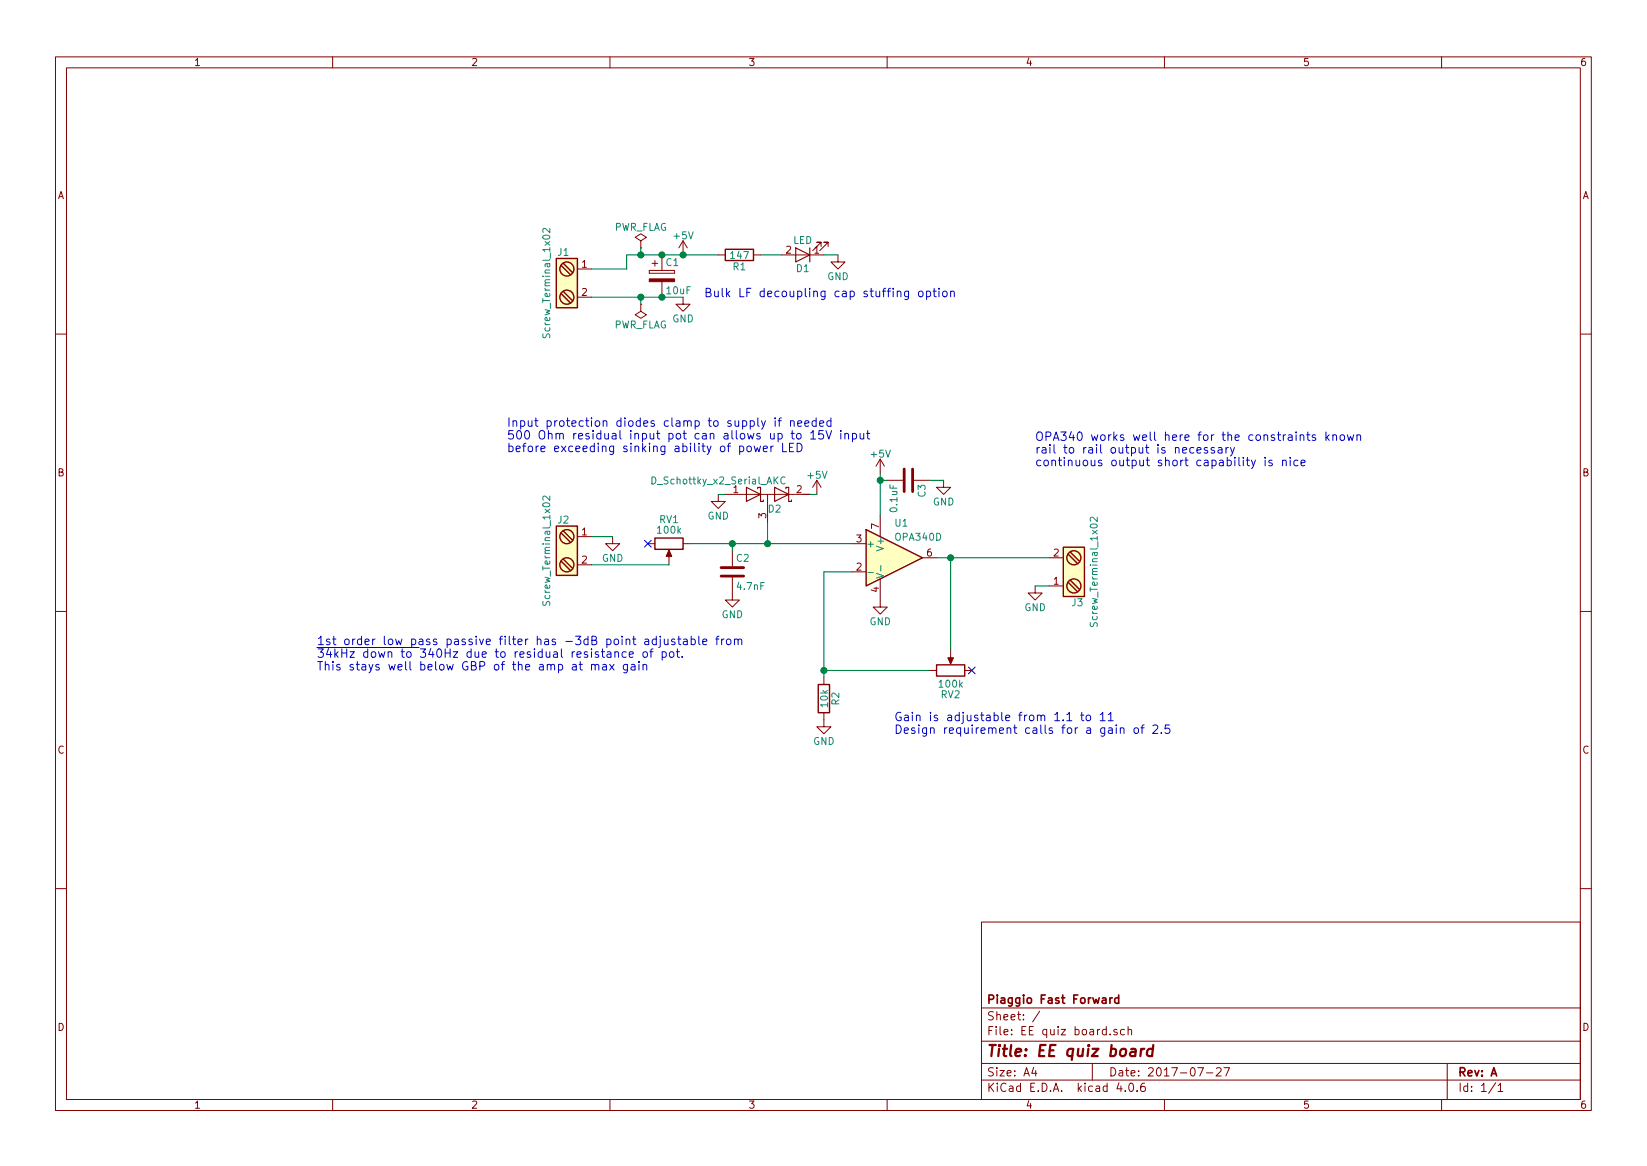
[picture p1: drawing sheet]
EESchema Schematic File Version 2
LIBS:power
LIBS:device
LIBS:transistors
LIBS:conn
LIBS:linear
LIBS:regul
LIBS:74xx
LIBS:cmos4000
LIBS:adc-dac
LIBS:memory
LIBS:xilinx
LIBS:microcontrollers
LIBS:dsp
LIBS:microchip
LIBS:analog_switches
LIBS:motorola
LIBS:texas
LIBS:intel
LIBS:audio
LIBS:interface
LIBS:digital-audio
LIBS:philips
LIBS:display
LIBS:cypress
LIBS:siliconi
LIBS:opto
LIBS:atmel
LIBS:contrib
LIBS:valves
EELAYER 25 0
EELAYER END
$Descr A4 11693 8268
encoding utf-8
Sheet 1 1
Title "EE quiz board"
Date "2017-07-27"
Rev "A"
Comp "Piaggio Fast Forward"
Comment1 ""
Comment2 ""
Comment3 ""
Comment4 ""
$EndDescr
$Comp
L Screw_Terminal_1x02 J3
U 1 1
P 7650 4050
F 0 "J3" H 7650 4300 50  0000 C TNN
F 1 "Screw_Terminal_1x02" V 7500 4050 50  0000 C TNN
F 2 "Connectors_Terminal_Blocks:TerminalBlock_Pheonix_MKDS1.5-2pol" H 7650 3825 50  0001 C CNN
F 3 "https://media.digikey.com/PDF/Data%20Sheets/Phoenix%20Contact%20PDFs/1868733.pdf" H 7625 4050 50  0001 C CNN
F 4 "Phoenix Contact" H 7650 4050 60  0001 C CNN "MFG"
F 5 "1868733" H 7650 4050 60  0001 C CNN "MFG PN"
F 6 "CONN TERM BLOCK 2POS 5.08" H 7650 4050 60  0001 C CNN "Description"
	1    7650 4050
	-1   0    0    1   
$EndComp
$Comp
L POT RV1
U 1 1
P 4750 3850
F 0 "RV1" V 4575 3850 50  0000 C CNN
F 1 "100k" V 4650 3850 50  0000 C CNN
F 2 "Potentiometers:Potentiometer_Bourns_PTV09A-1_Horizontal" H 4750 3850 50  0001 C CNN
F 3 "http://www.bourns.com/docs/Product-Datasheets/PTV09.pdf" H 4750 3850 50  0001 C CNN
F 4 "Bourns" V 4750 3850 60  0001 C CNN "MFG"
F 5 "PTV09A-4025F-B104" V 4750 3850 60  0001 C CNN "MFG PN"
F 6 "POT 100K OHM 1/20W CARBON LINEAR" V 4750 3850 60  0001 C CNN "Description"
	1    4750 3850
	0    1    1    0   
$EndComp
$Comp
L R R2
U 1 1
P 5850 4950
F 0 "R2" V 5930 4950 50  0000 C CNN
F 1 "10k" V 5850 4950 50  0000 C CNN
F 2 "Resistors_SMD:R_0603_HandSoldering" V 5780 4950 50  0001 C CNN
F 3 "https://industrial.panasonic.com/cdbs/www-data/pdf/RDO0000/AOA0000C331.pdf" H 5850 4950 50  0001 C CNN
F 4 "Panasonic Electronic Components" V 5850 4950 60  0001 C CNN "MFG"
F 5 "ERJ-PA3F1002V" V 5850 4950 60  0001 C CNN "MFG PN"
F 6 "RES SMD 10K OHM 1% 1/4W 0603" V 5850 4950 60  0001 C CNN "Description"
	1    5850 4950
	1    0    0    -1  
$EndComp
$Comp
L C C3
U 1 1
P 6450 3400
F 0 "C3" H 6475 3500 50  0000 L CNN
F 1 "0.1uF" H 6475 3300 50  0000 L CNN
F 2 "Capacitors_SMD:C_0603_HandSoldering" H 6488 3250 50  0001 C CNN
F 3 "http://www.kemet.com/Lists/ProductCatalog/Attachments/53/KEM_C1002_X7R_SMD.pdf" H 6450 3400 50  0001 C CNN
F 4 "KEMET" H 6450 3400 60  0001 C CNN "MFG"
F 5 "C0603C104K4RACTU" H 6450 3400 60  0001 C CNN "MFG PN"
F 6 "CAP CER 0.1UF 16V X7R 0603" H 6450 3400 60  0001 C CNN "Description"
	1    6450 3400
	0    1    1    0   
$EndComp
$Comp
L C C2
U 1 1
P 5200 4050
F 0 "C2" H 5225 4150 50  0000 L CNN
F 1 "4.7nF" H 5225 3950 50  0000 L CNN
F 2 "Capacitors_SMD:C_0603_HandSoldering" H 5238 3900 50  0001 C CNN
F 3 "http://www.kemet.com/Lists/ProductCatalog/Attachments/53/KEM_C1002_X7R_SMD.pdf" H 5200 4050 50  0001 C CNN
F 4 "KEMET" H 5200 4050 60  0001 C CNN "MFG"
F 5 "C0603C472K4RACTU" H 5200 4050 60  0001 C CNN "MFG PN"
F 6 "CAP CER 4700PF 16V X7R 0603" H 5200 4050 60  0001 C CNN "Description"
	1    5200 4050
	1    0    0    -1  
$EndComp
$Comp
L CP C1
U 1 1
P 4700 1950
F 0 "C1" H 4725 2050 50  0000 L CNN
F 1 "10uF" H 4725 1850 50  0000 L CNN
F 2 "Capacitors_Tantalum_SMD:CP_Tantalum_Case-A_EIA-3216-18_Hand" H 4738 1800 50  0001 C CNN
F 3 "http://www.kemet.com/Lists/ProductCatalog/Attachments/256/KEM_T2008_T494.pdf" H 4700 1950 50  0001 C CNN
F 4 "KEMET" H 4700 1950 60  0001 C CNN "MFG"
F 5 "T494A106K016AT" H 4700 1950 60  0001 C CNN "MFG PN"
F 6 "CAP TANT 10UF 16V 10% 1206" H 4700 1950 60  0001 C CNN "Description"
	1    4700 1950
	1    0    0    -1  
$EndComp
$Comp
L OPA340D U1
U 1 1
P 6350 3950
F 0 "U1" H 6350 4200 50  0000 L CNN
F 1 "OPA340D" H 6350 4100 50  0000 L CNN
F 2 "Housings_SOIC:SOIC-8_3.9x4.9mm_Pitch1.27mm" H 6350 3800 50  0001 L CNN
F 3 "http://www.ti.com/lit/ds/symlink/opa2340.pdf" H 6500 4100 50  0001 C CNN
F 4 "TI" H 6350 3950 60  0001 C CNN "MFG"
F 5 "OPA340UA/2K5" H 6350 3950 60  0001 C CNN "MFG PN"
F 6 "IC OP AMP GP 5.5MHZ RRIO 8SOIC" H 6350 3950 60  0001 C CNN "Description"
	1    6350 3950
	1    0    0    -1  
$EndComp
Wire Wire Line
	6650 3950 7450 3950
Connection ~ 6750 3950
Wire Wire Line
	5850 4750 6600 4750
Wire Wire Line
	5850 4050 5850 4800
Wire Wire Line
	5850 4050 6050 4050
Connection ~ 5850 4750
Wire Wire Line
	5200 3900 5200 3850
Connection ~ 5200 3850
Wire Wire Line
	4200 4000 4750 4000
Wire Wire Line
	4200 2100 4850 2100
Wire Wire Line
	4200 1900 4450 1900
Wire Wire Line
	4450 1900 4450 1800
Wire Wire Line
	4450 1800 5100 1800
$Comp
L +5V #PWR01
U 1 1
P 4850 1800
F 0 "#PWR01" H 4850 1650 50  0001 C CNN
F 1 "+5V" H 4850 1940 50  0000 C CNN
F 2 "" H 4850 1800 50  0001 C CNN
F 3 "" H 4850 1800 50  0001 C CNN
	1    4850 1800
	1    0    0    -1  
$EndComp
$Comp
L GND #PWR02
U 1 1
P 4850 2100
F 0 "#PWR02" H 4850 1850 50  0001 C CNN
F 1 "GND" H 4850 1950 50  0000 C CNN
F 2 "" H 4850 2100 50  0001 C CNN
F 3 "" H 4850 2100 50  0001 C CNN
	1    4850 2100
	1    0    0    -1  
$EndComp
Connection ~ 4700 1800
Connection ~ 4700 2100
$Comp
L GND #PWR03
U 1 1
P 5850 5100
F 0 "#PWR03" H 5850 4850 50  0001 C CNN
F 1 "GND" H 5850 4950 50  0000 C CNN
F 2 "" H 5850 5100 50  0001 C CNN
F 3 "" H 5850 5100 50  0001 C CNN
	1    5850 5100
	1    0    0    -1  
$EndComp
$Comp
L GND #PWR04
U 1 1
P 4350 3800
F 0 "#PWR04" H 4350 3550 50  0001 C CNN
F 1 "GND" H 4350 3650 50  0000 C CNN
F 2 "" H 4350 3800 50  0001 C CNN
F 3 "" H 4350 3800 50  0001 C CNN
	1    4350 3800
	1    0    0    -1  
$EndComp
$Comp
L GND #PWR05
U 1 1
P 5200 4200
F 0 "#PWR05" H 5200 3950 50  0001 C CNN
F 1 "GND" H 5200 4050 50  0000 C CNN
F 2 "" H 5200 4200 50  0001 C CNN
F 3 "" H 5200 4200 50  0001 C CNN
	1    5200 4200
	1    0    0    -1  
$EndComp
$Comp
L GND #PWR06
U 1 1
P 7350 4150
F 0 "#PWR06" H 7350 3900 50  0001 C CNN
F 1 "GND" H 7350 4000 50  0000 C CNN
F 2 "" H 7350 4150 50  0001 C CNN
F 3 "" H 7350 4150 50  0001 C CNN
	1    7350 4150
	1    0    0    -1  
$EndComp
$Comp
L GND #PWR07
U 1 1
P 6250 4250
F 0 "#PWR07" H 6250 4000 50  0001 C CNN
F 1 "GND" H 6250 4100 50  0000 C CNN
F 2 "" H 6250 4250 50  0001 C CNN
F 3 "" H 6250 4250 50  0001 C CNN
	1    6250 4250
	1    0    0    -1  
$EndComp
Wire Wire Line
	7350 4150 7450 4150
$Comp
L +5V #PWR08
U 1 1
P 5800 3500
F 0 "#PWR08" H 5800 3350 50  0001 C CNN
F 1 "+5V" H 5800 3640 50  0000 C CNN
F 2 "" H 5800 3500 50  0001 C CNN
F 3 "" H 5800 3500 50  0001 C CNN
	1    5800 3500
	1    0    0    -1  
$EndComp
$Comp
L GND #PWR09
U 1 1
P 5100 3500
F 0 "#PWR09" H 5100 3250 50  0001 C CNN
F 1 "GND" H 5100 3350 50  0000 C CNN
F 2 "" H 5100 3500 50  0001 C CNN
F 3 "" H 5100 3500 50  0001 C CNN
	1    5100 3500
	1    0    0    -1  
$EndComp
Wire Wire Line
	5100 3500 5150 3500
Wire Wire Line
	5450 3700 5450 3850
Connection ~ 5450 3850
Wire Wire Line
	5750 3500 5800 3500
Text Notes 3600 3200 0    60   ~ 0
Input protection diodes clamp to supply if needed\n500 Ohm residual input pot can allows up to 15V input\nbefore exceeding sinking ability of power LED
Text Notes 7350 3300 0    60   ~ 0
OPA340 works well here for the constraints known\nrail to rail output is necessary\ncontinuous output short capability is nice
Text Notes 2250 4750 0    60   ~ 0
1st order low pass passive filter has -3dB point adjustable from \n~34kHz down to ~340Hz due to residual resistance of pot. \nThis stays well below GBP of the amp at max gain
Text Notes 6350 5200 0    60   ~ 0
Gain is adjustable from 1.1 to 11\nDesign requirement calls for a gain of 2.5
$Comp
L POT RV2
U 1 1
P 6750 4750
F 0 "RV2" V 6575 4750 50  0000 C CNN
F 1 "100k" V 6650 4750 50  0000 C CNN
F 2 "Potentiometers:Potentiometer_Bourns_PTV09A-1_Horizontal" H 6750 4750 50  0001 C CNN
F 3 "http://www.bourns.com/docs/Product-Datasheets/PTV09.pdf" H 6750 4750 50  0001 C CNN
F 4 "Bourns" V 6750 4750 60  0001 C CNN "MFG"
F 5 "PTV09A-4025F-B104" V 6750 4750 60  0001 C CNN "MFG PN"
F 6 "POT 100K OHM 1/20W CARBON LINEAR" V 6750 4750 60  0001 C CNN "Description"
	1    6750 4750
	0    -1   -1   0   
$EndComp
$Comp
L Screw_Terminal_1x02 J2
U 1 1
P 4000 3900
F 0 "J2" H 4000 4150 50  0000 C TNN
F 1 "Screw_Terminal_1x02" V 3850 3900 50  0000 C TNN
F 2 "Connectors_Terminal_Blocks:TerminalBlock_Pheonix_MKDS1.5-2pol" H 4000 3675 50  0001 C CNN
F 3 "https://media.digikey.com/PDF/Data%20Sheets/Phoenix%20Contact%20PDFs/1868733.pdf" H 3975 3900 50  0001 C CNN
F 4 "Phoenix Contact" H 4000 3900 60  0001 C CNN "MFG"
F 5 "1868733" H 4000 3900 60  0001 C CNN "MFG PN"
F 6 "CONN TERM BLOCK 2POS 5.08" H 4000 3900 60  0001 C CNN "Description"
	1    4000 3900
	1    0    0    -1  
$EndComp
Wire Wire Line
	4200 3800 4350 3800
$Comp
L Screw_Terminal_1x02 J1
U 1 1
P 4000 2000
F 0 "J1" H 4000 2250 50  0000 C TNN
F 1 "Screw_Terminal_1x02" V 3850 2000 50  0000 C TNN
F 2 "Connectors_Terminal_Blocks:TerminalBlock_Pheonix_MKDS1.5-2pol" H 4000 1775 50  0001 C CNN
F 3 "https://media.digikey.com/PDF/Data%20Sheets/Phoenix%20Contact%20PDFs/1868733.pdf" H 3975 2000 50  0001 C CNN
F 4 "Phoenix Contact" H 4000 2000 60  0001 C CNN "MFG"
F 5 "1868733" H 4000 2000 60  0001 C CNN "MFG PN"
F 6 "CONN TERM BLOCK 2POS 5.08" H 4000 2000 60  0001 C CNN "Description"
	1    4000 2000
	1    0    0    -1  
$EndComp
Text Notes 5000 2100 0    60   ~ 0
Bulk LF decoupling cap stuffing option
$Comp
L D_Schottky_x2_Serial_AKC D2
U 1 1
P 5450 3500
F 0 "D2" H 5500 3400 50  0000 C CNN
F 1 "D_Schottky_x2_Serial_AKC" H 5100 3600 50  0000 C CNN
F 2 "TO_SOT_Packages_SMD:SOT-23_Handsoldering" H 5450 3500 50  0001 C CNN
F 3 "http://www.onsemi.com/pub/Collateral/BAT54SLT1-D.PDF" H 5450 3500 50  0001 C CNN
F 4 "ON Semiconductor" H 5450 3500 60  0001 C CNN "MFG"
F 5 "SBAT54SLT1G" H 5450 3500 60  0001 C CNN "MFG PN"
F 6 "DIODE ARRAY SCHOTTKY 30V SOT23-3" H 5450 3500 60  0001 C CNN "Description"
	1    5450 3500
	1    0    0    -1  
$EndComp
$Comp
L LED D1
U 1 1
P 5700 1800
F 0 "D1" H 5700 1900 50  0000 C CNN
F 1 "LED" H 5700 1700 50  0000 C CNN
F 2 "LEDs:LED_0805_HandSoldering" H 5700 1800 50  0001 C CNN
F 3 "https://media.digikey.com/pdf/Data%20Sheets/Lite-On%20PDFs/LTST-C171GKT.pdf" H 5700 1800 50  0001 C CNN
F 4 "Lite-On" H 5700 1800 60  0001 C CNN "MFG"
F 5 "LTST-C171GKT" H 5700 1800 60  0001 C CNN "MFG PN"
F 6 "LED GREEN CLEAR 0805 SMD" H 5700 1800 60  0001 C CNN "Description"
	1    5700 1800
	-1   0    0    1   
$EndComp
$Comp
L R R1
U 1 1
P 5250 1800
F 0 "R1" V 5330 1800 50  0000 C CNN
F 1 "147" V 5250 1800 50  0000 C CNN
F 2 "Resistors_SMD:R_0603_HandSoldering" V 5180 1800 50  0001 C CNN
F 3 "https://industrial.panasonic.com/cdbs/www-data/pdf/RDO0000/AOA0000C331.pdf" H 5250 1800 50  0001 C CNN
F 4 "Panasonic Electronic Components" V 5250 1800 60  0001 C CNN "MFG"
F 5 "ERJ-3EKF1470V" V 5250 1800 60  0001 C CNN "MFG PN"
F 6 "RES SMD 147 OHM 1% 1/4W 0603" V 5250 1800 60  0001 C CNN "Description"
	1    5250 1800
	0    1    1    0   
$EndComp
$Comp
L GND #PWR010
U 1 1
P 5950 1800
F 0 "#PWR010" H 5950 1550 50  0001 C CNN
F 1 "GND" H 5950 1650 50  0000 C CNN
F 2 "" H 5950 1800 50  0001 C CNN
F 3 "" H 5950 1800 50  0001 C CNN
	1    5950 1800
	1    0    0    -1  
$EndComp
Connection ~ 4850 1800
Wire Wire Line
	5400 1800 5550 1800
Wire Wire Line
	5850 1800 5950 1800
Wire Wire Line
	6750 4600 6750 3950
Wire Wire Line
	4900 3850 6050 3850
NoConn ~ 6900 4750
NoConn ~ 4600 3850
$Comp
L +5V #PWR011
U 1 1
P 6250 3350
F 0 "#PWR011" H 6250 3200 50  0001 C CNN
F 1 "+5V" H 6250 3490 50  0000 C CNN
F 2 "" H 6250 3350 50  0001 C CNN
F 3 "" H 6250 3350 50  0001 C CNN
	1    6250 3350
	1    0    0    -1  
$EndComp
$Comp
L GND #PWR012
U 1 1
P 6700 3400
F 0 "#PWR012" H 6700 3150 50  0001 C CNN
F 1 "GND" H 6700 3250 50  0000 C CNN
F 2 "" H 6700 3400 50  0001 C CNN
F 3 "" H 6700 3400 50  0001 C CNN
	1    6700 3400
	1    0    0    -1  
$EndComp
Wire Wire Line
	6250 3350 6250 3650
Wire Wire Line
	6300 3400 6250 3400
Connection ~ 6250 3400
Wire Wire Line
	6600 3400 6700 3400
$Comp
L PWR_FLAG #FLG013
U 1 1
P 4550 1750
F 0 "#FLG013" H 4550 1825 50  0001 C CNN
F 1 "PWR_FLAG" H 4550 1900 50  0000 C CNN
F 2 "" H 4550 1750 50  0001 C CNN
F 3 "" H 4550 1750 50  0001 C CNN
	1    4550 1750
	1    0    0    -1  
$EndComp
$Comp
L PWR_FLAG #FLG014
U 1 1
P 4550 2150
F 0 "#FLG014" H 4550 2225 50  0001 C CNN
F 1 "PWR_FLAG" H 4550 2300 50  0000 C CNN
F 2 "" H 4550 2150 50  0001 C CNN
F 3 "" H 4550 2150 50  0001 C CNN
	1    4550 2150
	-1   0    0    1   
$EndComp
Wire Wire Line
	4550 1750 4550 1800
Connection ~ 4550 1800
Wire Wire Line
	4550 2150 4550 2100
Connection ~ 4550 2100
$EndSCHEMATC
